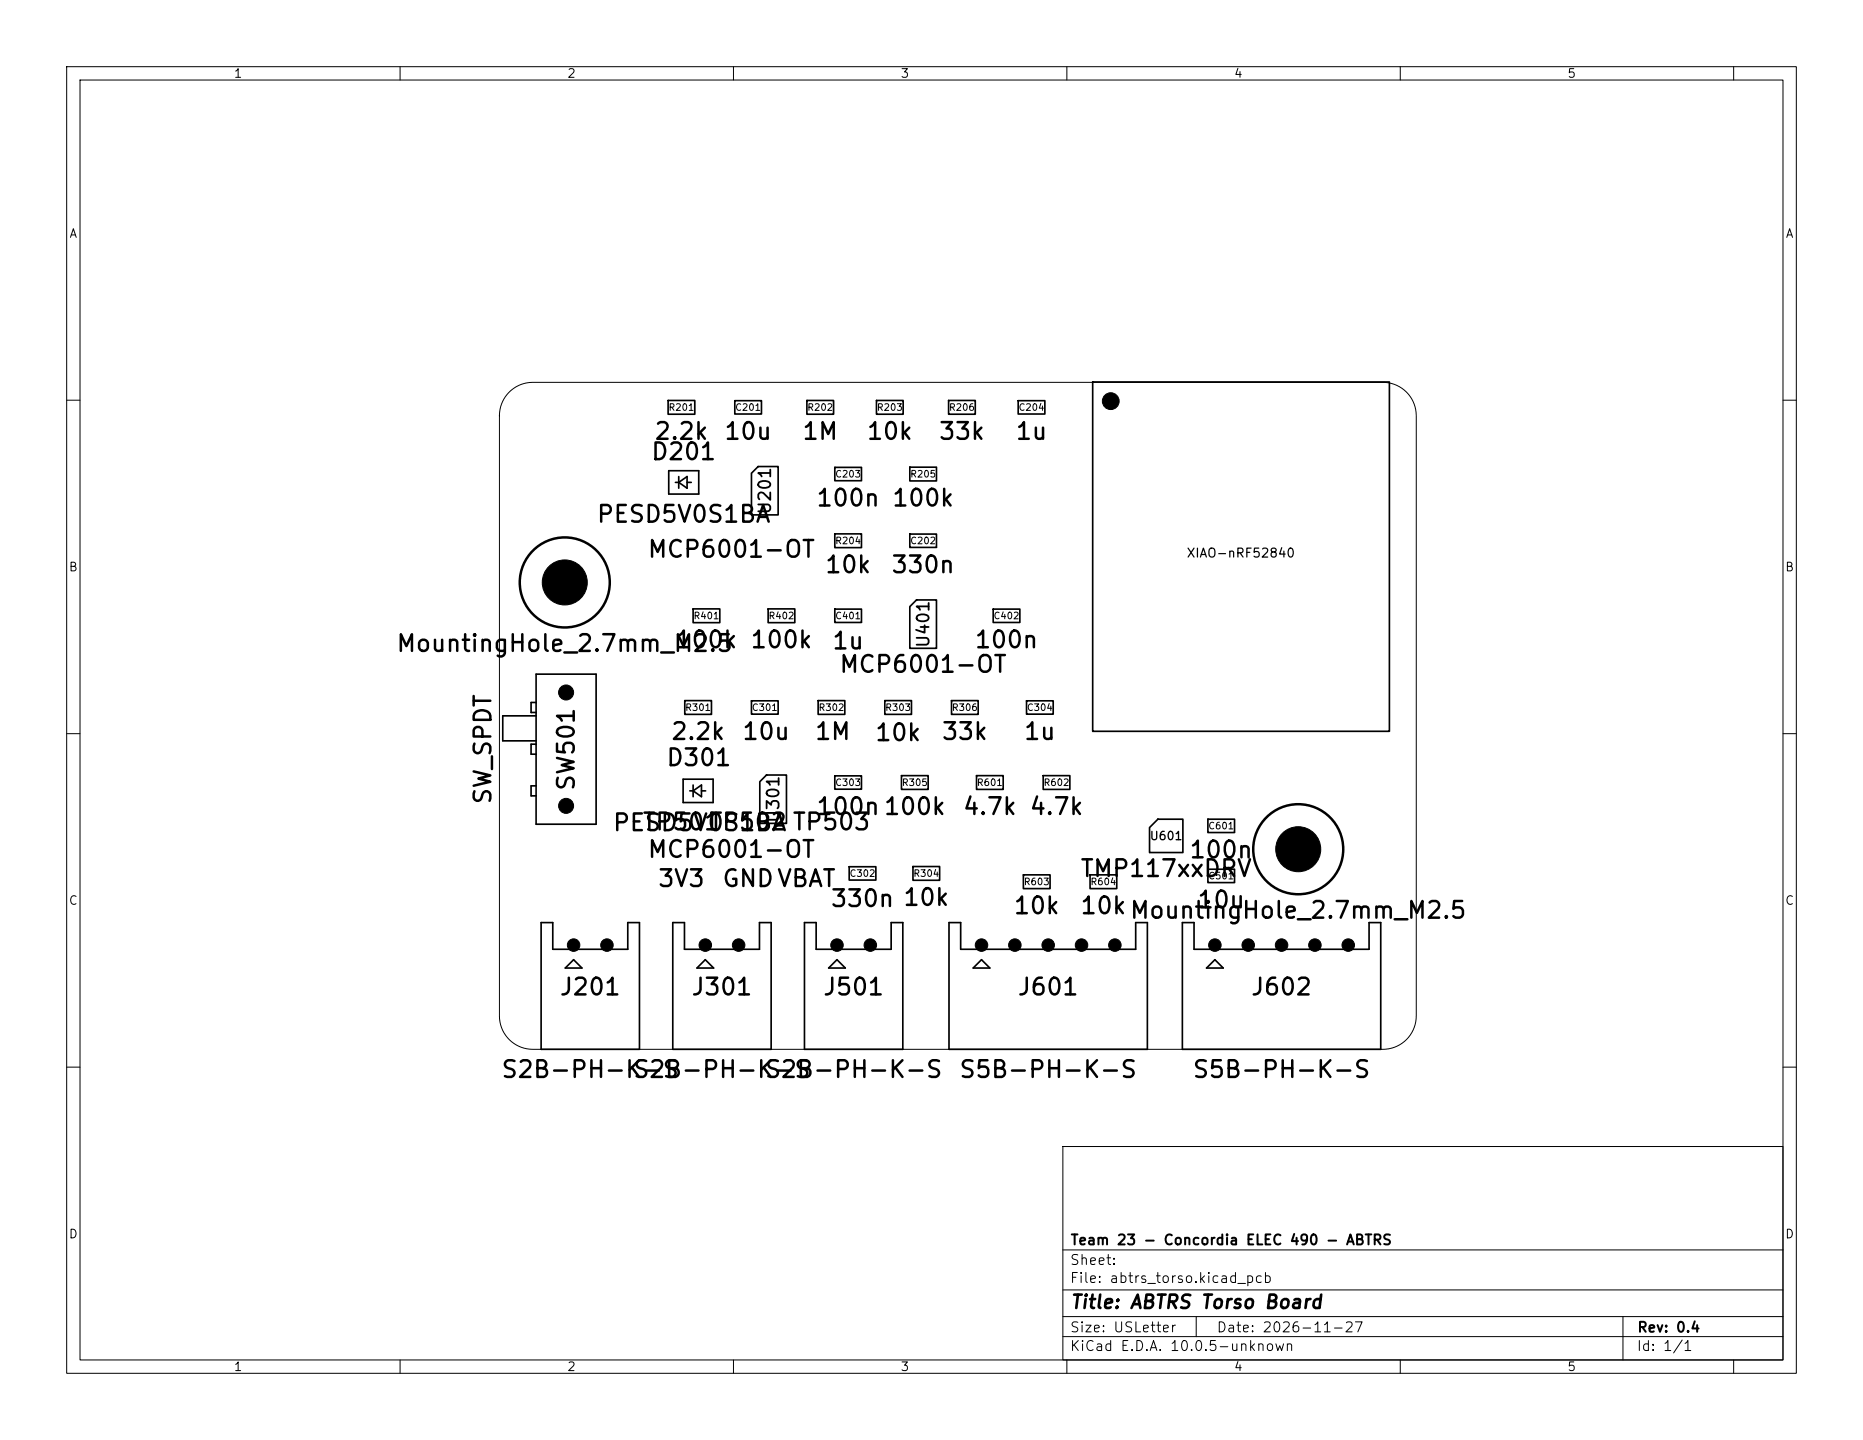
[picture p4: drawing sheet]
<svg xmlns="http://www.w3.org/2000/svg" width="279mm" height="216mm" viewBox="0 0 279 216" stroke-linecap="round" stroke-linejoin="round" font-family="sans-serif">
<g fill="none" stroke="#000" stroke-width=".15">
<path d="M10 10h259.4v195.9h-259.4zM12 12h255.4v191.9h-255.4zM60 10v2M110 10v2M160 10v2M210 10v2M260 10v2M76.4 58.8a5 5 0 0 1 3.5-1.5h127.5a5 5 0 0 1 5 5v90a5 5 0 0 1-5 5h-127.5a5 5 0 0 1-5-5v-90a5 5 0 0 1 1.5-3.5zM10 60h2M267.4 60h2M10 110h2M267.4 110h2"/>
<path d="M10 160h2M159.4 171.9h108v32h-108zM267.4 160h2M159.4 197.4h108M159.4 193.4h108M159.4 187.4h108M179.4 197.4v3M243.4 197.4v6.5M60 203.9v2M110 203.9v2M159.4 200.4h108M160 203.9v2"/>
<path d="M210 203.9v2M260 203.9v2"/>
</g>
<g fill="none" stroke="#000" stroke-width=".25">
<path d="M163.9 57.3h44.5v52.3h-44.5zM100.2 60h4v2.1h-4zM100.3 70.6h4.5v3.5h-4.5zM101.3 72.3h.5M101.8 71.5v1.7M101.8 72.3l1.2-.8v1.7zM103 72.3h.7M110.2 60.1h4v2h-4zM113.7 70h3v7.2h-4v-6.2zM121 60h4v2.1h-4zM125.2 70.1h4v2h-4zM131.5 60h4v2.1h-4z"/>
<path d="M136.5 70h4v2.1h-4zM142.3 60h4v2.1h-4zM152.7 60.1h4v2h-4zM104 91.3h3.9v2.1h-3.9zM115.2 91.3h4v2.1h-4zM125.2 91.3h4v2h-4zM125.2 80h4v2.1h-4zM136.5 80.1h4v2h-4zM137.5 90h3v7.2h-4v-6.2zM148.9 91.3h4v2h-4zM80.4 107.3h-5v3.8h5M80.4 105.3h-.8v1.5h.8"/>
<path d="M80.4 111.6h-.8v1.5h.8M80.4 117.8h-.8v1.5h.8M80.4 101.1h9v22.5h-9zM102.4 116.8h4.6v3.5h-4.6zM102.7 105h4v2.1h-4zM103.5 118.6h.4M103.9 117.7v1.8M103.9 118.6l1.3-.9v1.8zM105.2 118.6h.6M112.7 105.1h4v2h-4zM114.9 116.2h3v7.3h-4v-6.3zM122.7 105h4v2.1h-4z"/>
<path d="M125.2 116.3h4v2h-4zM132.7 105h4v2.1h-4zM135.2 116.3h4v2.1h-4zM142.7 105h4v2.1h-4zM146.5 116.3h4v2.1h-4zM153.9 105.1h4v2h-4zM156.5 116.3h4v2.1h-4zM81.1 138.3h1.8v4h11.2v-4h1.8v19h-14.8zM100.9 138.3h1.8v4h11.2v-4h1.7v19h-14.7zM120.6 138.3h1.8v4h11.2v-4h1.8v19h-14.8zM127.4 129.9h4v2h-4zM136.9 129.9h4v2.1h-4z"/>
<path d="M142.3 138.3h1.8v4h26.2v-4h1.8v19h-29.8zM153.5 131.2h4v2h-4zM163.5 131.2h4v2h-4zM172.4 124.1l1.2-1.3h3.8v5h-5zM177.3 138.3h1.8v4h26.2v-4h1.8v19h-29.8zM181.1 130.3h4.1v2h-4.1zM181.1 122.8h4.1v2h-4.1zM86 143.9l1.3 1.2h-2.5zM105.8 143.9l1.2 1.2h-2.5zM124.3 145.1l1.2-1.2 1.3 1.2zM145.9 145.1l1.3-1.2 1.2 1.2zM182.2 143.9l1.2 1.2h-2.5z"/>
</g>
<g fill="#000" stroke="#000" stroke-width=".15">
<circle cx="166.6" cy="60.1" r="1.26"/>
<circle cx="84.7" cy="87.3" r="3.4"/>
<circle cx="84.9" cy="103.8" r="1.12"/>
<circle cx="84.9" cy="120.8" r="1.12"/>
<circle cx="194.7" cy="127.3" r="3.4"/>
<circle cx="86" cy="141.7" r=".94"/>
<circle cx="91" cy="141.7" r=".94"/>
<circle cx="105.8" cy="141.7" r=".94"/>
<circle cx="110.8" cy="141.7" r=".94"/>
<circle cx="125.5" cy="141.7" r=".94"/>
<circle cx="130.5" cy="141.7" r=".94"/>
<circle cx="147.2" cy="141.7" r=".94"/>
<circle cx="152.2" cy="141.7" r=".94"/>
<circle cx="157.2" cy="141.7" r=".94"/>
<circle cx="162.2" cy="141.7" r=".94"/>
<circle cx="167.2" cy="141.7" r=".94"/>
<circle cx="182.2" cy="141.7" r=".94"/>
<circle cx="187.2" cy="141.7" r=".94"/>
<circle cx="192.2" cy="141.7" r=".94"/>
<circle cx="197.2" cy="141.7" r=".94"/>
<circle cx="202.2" cy="141.7" r=".94"/>
</g>
<g fill="none" stroke="#000" stroke-width=".38">
<circle cx="84.7" cy="87.3" r="6.7"/>
<circle cx="194.7" cy="127.3" r="6.7"/>
</g>
<g font-size="2.5">
<text x="97.5" y="69.6">D201</text>
<text x="98" y="66.5">2.2k</text>
<text x="108.4" y="66.5">10u</text>
<text x="120.1" y="66.5">1M</text>
<text x="129.8" y="66.5">10k</text>
<text x="140.6" y="66.5">33k</text>
<text x="152.1" y="66.5">1u</text>
<text x="122.2" y="76.5">100n 100k</text>
<text x="89.3" y="79">PESD5V0S1BA</text>
<text x="97" y="84.2">MCP6001-OT</text>
<text x="123.6" y="86.5">10k</text>
<text x="133.5" y="86.5">330n</text>
<text x="59.3" y="98.3">MountingHole_2.7mm_M2.5</text>
<text x="101.1" y="97.8">100k 100k</text>
<text x="124.6" y="98">1u</text>
<text x="125.7" y="101.5">MCP6001-OT</text>
<text x="146" y="97.8">100n</text>
<text x="100.5" y="111.5">2.2k</text>
<text x="111.1" y="111.5">10u</text>
<text x="122" y="111.5">1M</text>
<text x="131.1" y="111.7">10k</text>
<text x="141.1" y="111.5">33k</text>
<text x="153.4" y="111.5">1u</text>
<text x="86.8" y="118.8" transform="rotate(-90 86.8 118.8)">SW501</text>
<text x="99.8" y="115.5">D301</text>
<text x="74.3" y="120.8" transform="rotate(-90 74.3 120.8)">SW_SPDT</text>
<text x="91.7" y="125.2">PESD5V0S1BA</text>
<text x="96.2" y="125.1">TP501</text>
<text x="106.2" y="125.1">TP502 TP503</text>
<text x="122.2" y="122.8">100n100k</text>
<text x="144.2" y="122.8">4.7k 4.7k</text>
<text x="97" y="129.2">MCP6001-OT</text>
<text x="178.2" y="129.3">100n</text>
<text x="98.5" y="133.6">3V3</text>
<text x="108.1" y="133.6">GNDVBAT</text>
<text x="124.4" y="136.6">330n 10k</text>
<text x="151.8" y="137.7">10k</text>
<text x="161.8" y="137.7">10k</text>
<text x="161.9" y="132.1">TMP117xxDRV</text>
<text x="179.4" y="136.8">10u</text>
<text x="169.3" y="138.3">MountingHole_2.7mm_M2.5</text>
<text x="83.8" y="149.8">J201</text>
<text x="103.5" y="149.8">J301</text>
<text x="123.3" y="149.8">J501</text>
<text x="152.4" y="149.8">J601</text>
<text x="187.4" y="149.8">J602</text>
<text x="75" y="162.2">S2B-PH-K-S</text>
<text x="94.8" y="162.2">S2B-PH-K-S</text>
<text x="114.5" y="162.2">S2B-PH-K-S</text>
<text x="143.7" y="162.2">S5B-PH-K-S</text>
<text x="178.7" y="162.2">S5B-PH-K-S</text>
</g>
<text font-size="2" x="160.4" y="196.7">Title: ABTRS Torso Board</text>
<g font-size="1.8">
<text x="116.1" y="77.3" transform="rotate(-90 116.1 77.3)">U201</text>
<text x="139.8" y="97.3" transform="rotate(-90 139.8 97.3)">U401</text>
<text x="117.3" y="123.5" transform="rotate(-90 117.3 123.5)">U301</text>
</g>
<g font-size="1.5">
<text x="160.3" y="190">Sheet:</text>
<text x="160.4" y="187">Team 23 - Concordia ELEC 490 - ABTRS</text>
<text x="160.3" y="192.7">File: abtrs_torso.kicad_pcb</text>
<text x="160.3" y="202.9">KiCad E.D.A. 10.0.5-unknown</text>
<text x="160.3" y="200.1">Size: USLetter</text>
<text x="182.3" y="200.1">Date: 2026-11-27</text>
<text x="245.3" y="202.9">Id: 1/1</text>
<text x="245.4" y="200.1">Rev: 0.4</text>
</g>
<g font-size="1.3">
<text x="35" y="12">1</text>
<text x="85" y="12">2</text>
<text x="135" y="12">3</text>
<text x="185" y="12">4</text>
<text x="235" y="12">5</text>
<text x="10.3" y="36">A</text>
<text x="267.7" y="36">A</text>
<text x="177.9" y="83.9">XIAO-nRF52840</text>
<text x="10.2" y="86">B</text>
<text x="267.6" y="86">B</text>
<text x="172.3" y="126.3">U601</text>
<text x="10.2" y="136">C</text>
<text x="267.6" y="136">C</text>
<text x="10.2" y="186">D</text>
<text x="267.6" y="186">D</text>
<text x="35" y="205.9">1</text>
<text x="85" y="205.9">2</text>
<text x="135" y="205.9">3</text>
<text x="185" y="205.9">4</text>
<text x="235" y="205.9">5</text>
</g>
<g font-size="1">
<text x="100.2" y="61.8">R201</text>
<text x="110.2" y="61.8">C201</text>
<text x="121" y="61.8">R202</text>
<text x="131.4" y="61.8">R203</text>
<text x="142.2" y="61.8">R206</text>
<text x="152.7" y="61.8">C204</text>
<text x="125.2" y="71.8">C203</text>
<text x="136.4" y="71.8">R205</text>
<text x="125.2" y="81.8">R204</text>
<text x="136.4" y="81.8">C202</text>
<text x="103.9" y="93.1">R401</text>
<text x="115.2" y="93.1">R402</text>
<text x="125.2" y="93.1">C401</text>
<text x="148.9" y="93.1">C402</text>
<text x="102.7" y="106.8">R301</text>
<text x="112.7" y="106.8">C301</text>
<text x="122.7" y="106.8">R302</text>
<text x="132.7" y="106.8">R303</text>
<text x="142.7" y="106.8">R306</text>
<text x="153.9" y="106.8">C304</text>
<text x="125.2" y="118.1">C303</text>
<text x="135.2" y="118.1">R305</text>
<text x="146.4" y="118.1">R601</text>
<text x="156.4" y="118.1">R602</text>
<text x="181.1" y="124.6">C601</text>
<text x="127.3" y="131.7">C302</text>
<text x="136.9" y="131.7">R304</text>
<text x="153.5" y="133">R603</text>
<text x="163.5" y="133">R604</text>
<text x="181.1" y="132.1">C501</text>
</g>
</svg>
